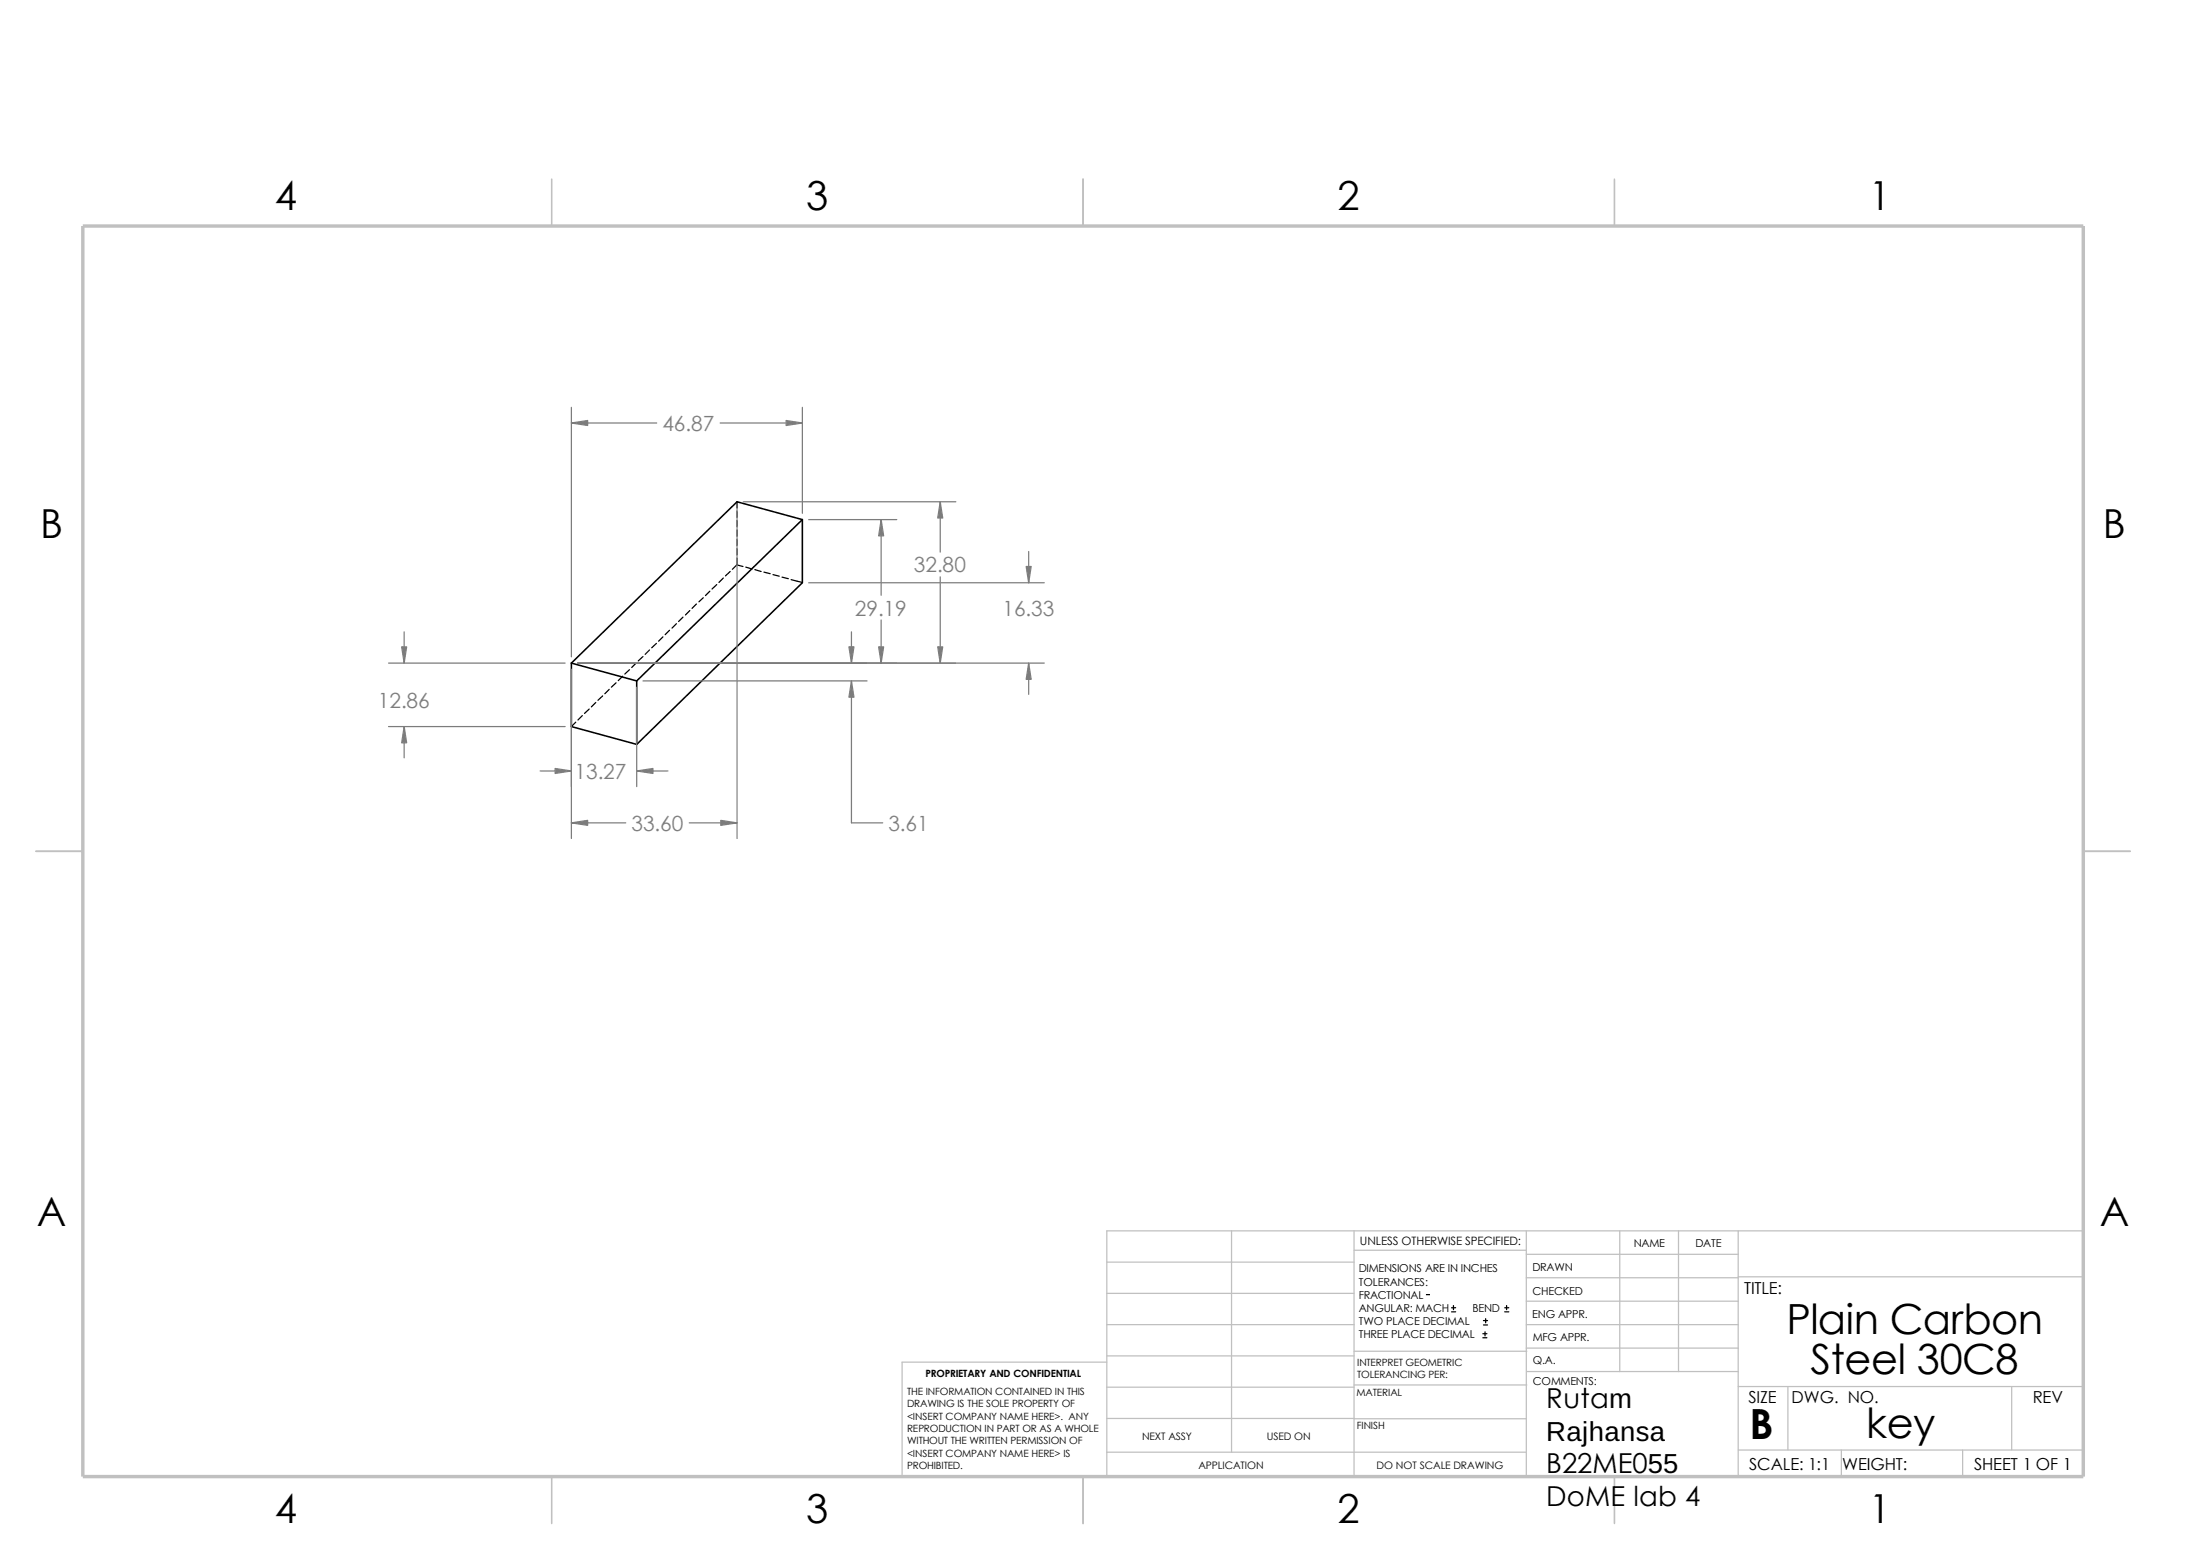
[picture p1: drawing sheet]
<svg xmlns="http://www.w3.org/2000/svg" width="297mm" height="210mm" viewBox="0 0 297 210" stroke-linecap="round" stroke-linejoin="round" font-family="sans-serif">
<g fill="none" stroke="#c0c0c0" stroke-width=".17">
<path d="M149.9 170.9h33.5M149.9 179.4h33.5M149.9 175.1h33.5M166.8 166.7v29.9M183.4 169.3h23.3M183.4 166.7v33.2M206.7 179.4h28.7M206.7 169.8h28.7M206.7 173h28.7M206.7 176.2h28.7M206.7 166.7v33.2M219.4 166.7v19"/>
<path d="M227.3 166.7v19M235.4 172.9h46.8M235.4 166.7v33.2M282.2 166.7h-132.3v33.2M149.9 184.4h-27.7v15.5M149.9 192.1h33.5M149.9 183.6h33.5M149.9 187.8h33.5M149.9 196.6h56.8M183.4 183h23.4M183.4 187.5h23.4M183.4 192.1h23.3"/>
<path d="M206.7 182.5h28.7M206.8 185.7h28.6M235.4 187.7h46.8M235.4 196.3h46.8M242.1 187.7v8.6M249.4 196.3v3.6M265.8 196.3v3.6M272.5 187.7v8.6"/>
</g>
<path d="M74.7 24.3v6.3M146.7 24.3v6.3M218.7 24.3v6.3M4.9 115.3h6.3M282.2 115.3h6.3M74.7 199.9v6.4M146.7 199.9v6.4M218.7 199.9v6.4" fill="none" stroke="#c0c0c0" stroke-width=".21"/>
<path d="M11.2 30.6h271v169.3h-271z" fill="none" stroke="#c0c0c0" stroke-width=".47"/>
<g fill="none" stroke="#000" stroke-width=".17">
<path d="M97.1 79.2l-.7 .6M98 78.3l-.6 .6M98.9 77.4l-.6 .6M99.8 76.5l-.6 .6M99.8 75.6v.9l.8 .2M99.8 67.9v.9M99.8 69.2v.9M99.8 70.5v.8M99.8 71.8v.8M99.8 73v.9M99.8 74.3v.8M101 76.8l.9 .2"/>
<path d="M102.2 77.1l.9 .3M103.5 77.5l.8 .2M104.7 77.8l.8 .2M105.9 78.1l.9 .3M107.1 78.5l1.6 .4M78 97.8l-.6 .6M78.9 96.9l-.6 .6M79.8 96l-.6 .6M80.7 95.1l-.6 .6M81.6 94.2l-.6 .6M82.5 93.3l-.6 .6M83.4 92.5l-.6 .5"/>
<path d="M84.3 91.6l-.6 .6M85.3 90.7l-.7 .6M86.1 89.8l-.5 .6M87.1 88.9l-.7 .6M88 88l-.6 .6M88.9 87.1l-.6 .6M89.8 86.2l-.6 .6M90.7 85.3l-.6 .6M91.6 84.5l-.6 .5M92.5 83.6l-.6 .6M93.4 82.7l-.6 .6M94.3 81.8l-.6 .6"/>
<path d="M95.2 80.9l-.5 .6M96.1 80.1l-.6 .5M193.1 175.3h.6M196.6 177.6h.5M196.6 177.1h.5M196.8 176.8v.5M200.9 179.4h.6M200.9 178.8h.6M201.2 178.6v.5M203.8 177.6h.5M203.8 177.1h.5M204 176.8v.5"/>
<path d="M200.8 181.1h.6M200.8 180.6h.6M201.1 180.3v.6"/>
</g>
<path d="M108.7 70.4v8.5l-22.5 21.9M108.7 70.4l-22.5 21.8M108.7 70.4l-8.9-2.5-22.4 21.9M77.4 89.8l8.8 2.4M77.4 89.8v8.6l8.8 2.4M86.2 92.2v8.6" fill="none" stroke="#000" stroke-width=".21"/>
<g fill="none" stroke="#808080" stroke-width=".17">
<path d="M77.4 55.2v33.7M77.4 57.3h11.5M97.5 57.3h11.2M108.7 55.2v14.3M99.8 68.8v44.7M100.7 67.9h28.8M109.5 78.9h31.9M109.5 70.4h12M119.3 70.4v10.2M127.3 67.9v6.9M127.3 78.1v11.7M139.3 74.7v4.2"/>
<path d="M52.6 89.8h23.9M52.6 98.4h23.9M54.7 85.6v4.2M54.7 98.4v4.2M77.4 90.6v22.9M78.2 89.8h63.2M86.2 93v13.5M87.1 92.2h30.3M115.3 92.2v19.2h4.2M115.3 85.6v4.2M119.3 83.9v5.9M139.3 89.8v4.2"/>
<path d="M73.2 104.4h4.2M77.4 111.4h7.4M86.2 104.4h4.3M93.3 111.4h6.5"/>
</g>
<g fill="#808080" stroke="#808080" stroke-width=".17">
<path d="M97.6 111.1l2.2 .3-2.2 .4z"/>
<path d="M77.4 111.4l2.2-.3v.7z"/>
<path d="M106.5 56.9l2.2 .4-2.2 .3z"/>
<path d="M77.4 57.3l2.2-.4v.7z"/>
<path d="M115.3 92.2l.4 2.2h-.7z"/>
<path d="M115 87.6h.7l-.4 2.2z"/>
<path d="M54.7 98.4l.4 2.2h-.7z"/>
<path d="M54.4 87.6h.7l-.4 2.2z"/>
<path d="M139 76.7h.7l-.4 2.2z"/>
<path d="M139.3 89.8l.4 2.2h-.7z"/>
<path d="M119.3 70.4l.4 2.2h-.7z"/>
<path d="M119 87.6h.7l-.4 2.2z"/>
<path d="M75.2 104.1l2.2 .3-2.2 .3z"/>
<path d="M86.2 104.4l2.2-.3v.6z"/>
<path d="M127 87.6h.7l-.4 2.2z"/>
<path d="M127.3 67.9l.4 2.2h-.7z"/>
</g>
<g font-size="5.6">
<text x="241.9" y="180.6">Plain Carbon</text>
<text x="245.2" y="186.1">Steel 30C8</text>
<text x="236.9" y="194.9">B</text>
<text x="252.7" y="194.8">key</text>
</g>
<g font-size="5.4">
<text x="37.2" y="28.4">4</text>
<text x="109.2" y="28.4">3</text>
<text x="181.1" y="28.4">2</text>
<text x="253.1" y="28.4">1</text>
<text x="5.4" y="72.8">B</text>
<text x="284.8" y="72.8">B</text>
<text x="5" y="165.9">A</text>
<text x="284.4" y="165.9">A</text>
<text x="37.2" y="206.2">4</text>
<text x="109.2" y="206.2">3</text>
<text x="181.1" y="206.2">2</text>
<text x="253.1" y="206.2">1</text>
</g>
<g font-size="3.7">
<text x="209.4" y="190.7">Rutam</text>
<text x="209.4" y="195.1">Rajhansa</text>
<text x="209.4" y="199.5">B22ME055</text>
<text x="209.4" y="203.9">DoME lab 4</text>
</g>
<g font-size="2.8" fill="#808080">
<text x="89.7" y="58.3">46.87</text>
<text x="123.8" y="77.5">32.80</text>
<text x="115.8" y="83.4">29.19</text>
<text x="135.8" y="83.4">16.33</text>
<text x="51.2" y="95.9">12.86</text>
<text x="77.8" y="105.5">13.27</text>
<text x="85.5" y="112.5">33.60</text>
<text x="120.3" y="112.5">3.61</text>
</g>
<g font-size="2.2">
<text x="236.2" y="175.3">TITLE:</text>
<text x="236.8" y="189.9">SIZE</text>
<text x="242.7" y="189.9">DWG. NO.</text>
<text x="275.3" y="190">REV</text>
<text x="236.9" y="199">SCALE: 1:1</text>
<text x="249.5" y="199">WEIGHT:</text>
<text x="267.4" y="199">SHEET 1 OF 1</text>
</g>
<text font-size="1.6" x="184.2" y="168.6">UNLESS OTHERWISE SPECIFIED:</text>
<g font-size="1.5">
<text x="184" y="172.3">DIMENSIONS ARE IN INCHES</text>
<text x="207.6" y="172.1">DRAWN</text>
<text x="221.3" y="168.9">NAME</text>
<text x="229.6" y="168.9">DATE</text>
<text x="184" y="179.4">TWO PLACE DECIMAL</text>
<text x="184" y="174.1">TOLERANCES:</text>
<text x="184" y="175.9">FRACTIONAL</text>
<text x="184" y="177.6">ANGULAR: MACH</text>
<text x="199.4" y="177.6">BEND</text>
<text x="207.5" y="178.4">ENG APPR.</text>
<text x="207.6" y="175.3">CHECKED</text>
<text x="184" y="181.1">THREE PLACE DECIMAL</text>
<text x="207.6" y="184.7">Q.A.</text>
<text x="207.6" y="181.6">MFG APPR.</text>
<text x="207.6" y="187.5">COMMENTS:</text>
</g>
<g font-size="1.4">
<text x="183.8" y="184.9">INTERPRET GEOMETRIC</text>
<text x="122.9" y="188.8">THE INFORMATION CONTAINED IN THIS</text>
<text x="122.9" y="190.5">DRAWING IS THE SOLE PROPERTY OF</text>
<text x="125.3" y="186.5">PROPRIETARY AND CONFIDENTIAL</text>
<text x="183.7" y="189">MATERIAL</text>
<text x="183.8" y="186.6">TOLERANCING PER:</text>
<text x="122.9" y="192.2">&lt;INSERT COMPANY NAME HERE&gt;. ANY</text>
<text x="122.9" y="193.9">REPRODUCTION IN PART OR AS A WHOLE</text>
<text x="122.9" y="195.6">WITHOUT THE WRITTEN PERMISSION OF</text>
<text x="122.9" y="197.3">&lt;INSERT COMPANY NAME HERE&gt; IS</text>
<text x="154.7" y="195">NEXT ASSY</text>
<text x="171.6" y="195">USED ON</text>
<text x="183.8" y="193.5">FINISH</text>
<text x="122.9" y="199">PROHIBITED.</text>
<text x="162.3" y="198.9">APPLICATION</text>
<text x="186.4" y="198.9">DO NOT SCALE DRAWING</text>
</g>
</svg>
